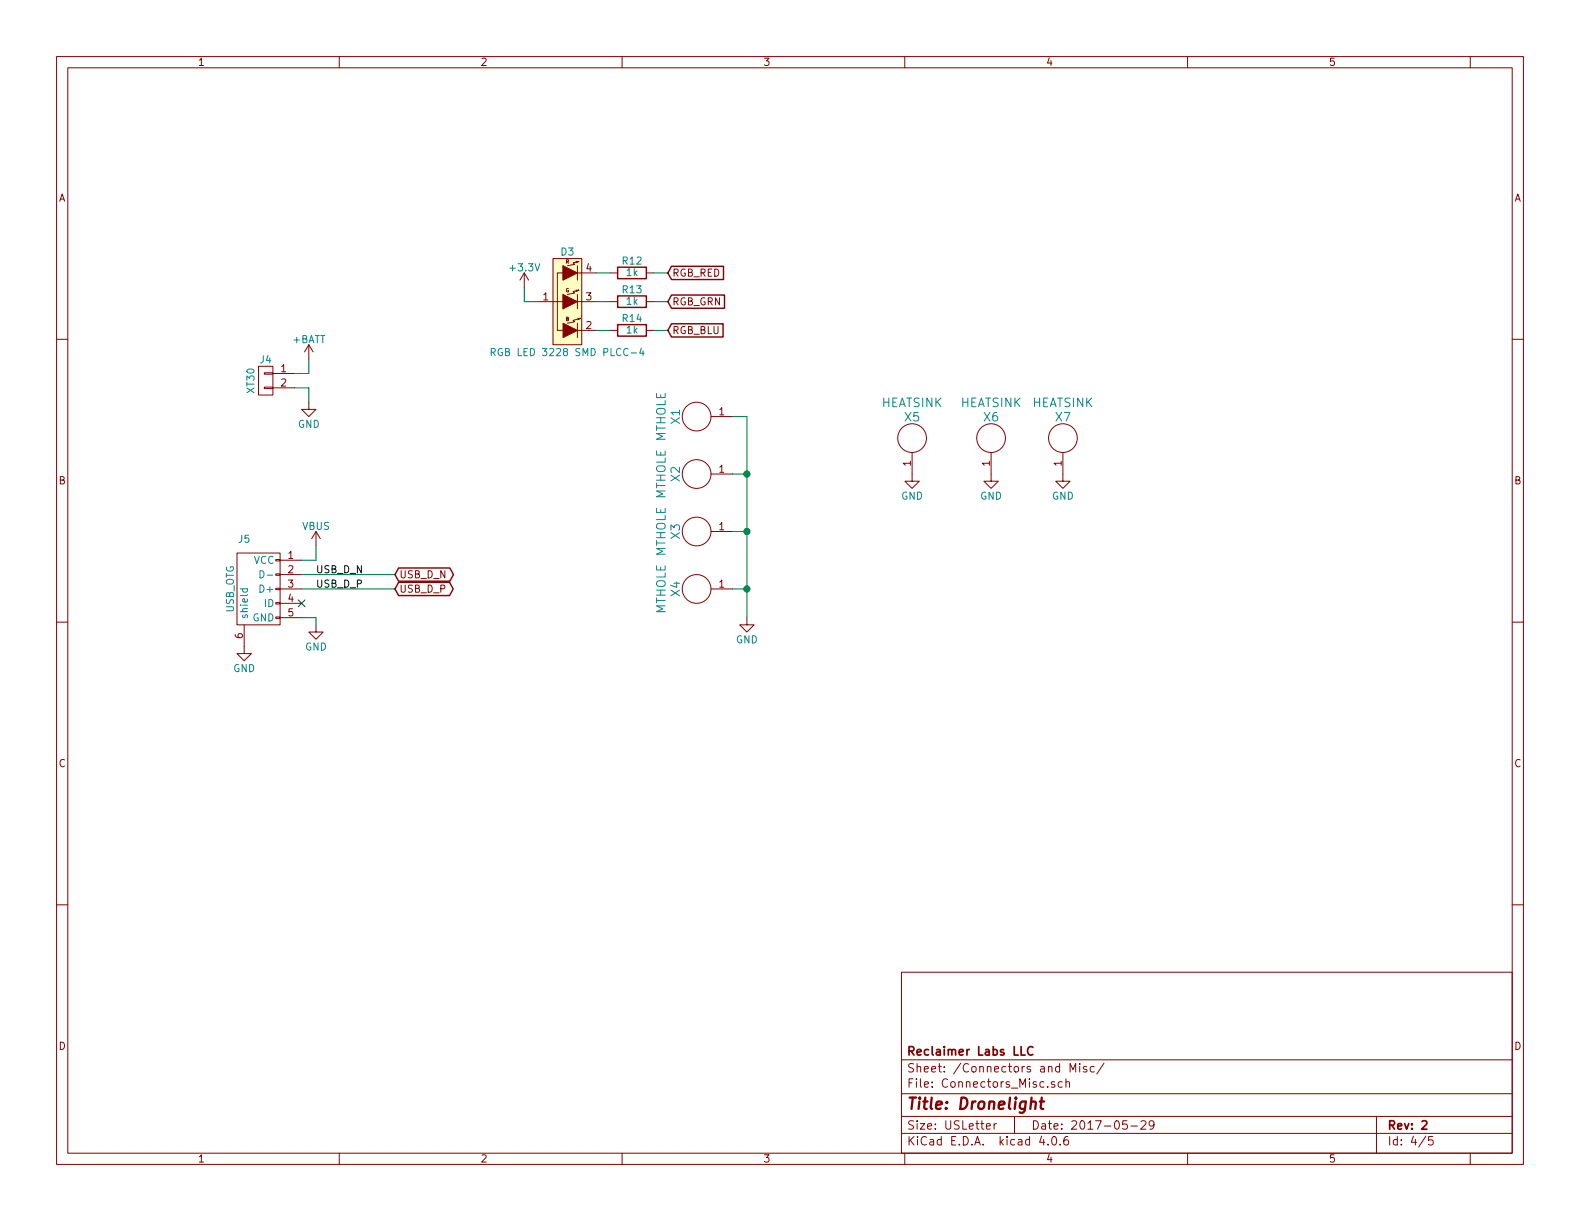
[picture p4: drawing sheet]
EESchema Schematic File Version 2
LIBS:dronelight-rescue
LIBS:Jason_Custom_Home
LIBS:power
LIBS:device
LIBS:transistors
LIBS:conn
LIBS:linear
LIBS:regul
LIBS:74xx
LIBS:cmos4000
LIBS:adc-dac
LIBS:memory
LIBS:xilinx
LIBS:microcontrollers
LIBS:dsp
LIBS:microchip
LIBS:analog_switches
LIBS:motorola
LIBS:texas
LIBS:intel
LIBS:audio
LIBS:interface
LIBS:digital-audio
LIBS:philips
LIBS:display
LIBS:cypress
LIBS:siliconi
LIBS:opto
LIBS:atmel
LIBS:contrib
LIBS:valves
LIBS:dronelight-cache
EELAYER 25 0
EELAYER END
$Descr USLetter 11000 8500
encoding utf-8
Sheet 4 5
Title "Dronelight"
Date "2017-05-29"
Rev "2"
Comp "Reclaimer Labs LLC"
Comment1 ""
Comment2 ""
Comment3 ""
Comment4 ""
$EndDescr
$Comp
L CONN_01X02 J4
U 1 1
P 1850 2650
F 0 "J4" H 1850 2800 50  0000 C CNN
F 1 "XT30" V 1950 2650 50  0000 C CNN
F 2 "Reclaimer_Labs:XT30" H 1850 2650 50  0001 C CNN
F 3 "" H 1850 2650 50  0000 C CNN
	1    1850 2650
	-1   0    0    -1  
$EndComp
$Comp
L GND #PWR053
U 1 1
P 2150 2800
F 0 "#PWR053" H 2150 2550 50  0001 C CNN
F 1 "GND" H 2150 2650 50  0000 C CNN
F 2 "" H 2150 2800 50  0000 C CNN
F 3 "" H 2150 2800 50  0000 C CNN
	1    2150 2800
	1    0    0    -1  
$EndComp
$Comp
L +BATT #PWR054
U 1 1
P 2150 2500
F 0 "#PWR054" H 2150 2350 50  0001 C CNN
F 1 "+BATT" H 2150 2640 50  0000 C CNN
F 2 "" H 2150 2500 50  0000 C CNN
F 3 "" H 2150 2500 50  0000 C CNN
	1    2150 2500
	1    0    0    -1  
$EndComp
Wire Wire Line
	2150 2800 2150 2700
Wire Wire Line
	2150 2500 2150 2600
Wire Wire Line
	2150 2600 2050 2600
Wire Wire Line
	2150 2700 2050 2700
$Comp
L USB_OTG-RESCUE-dronelight J5
U 1 1
P 1800 4100
F 0 "J5" V 1450 4200 50  0000 C CNN
F 1 "USB_OTG" H 1800 4300 50  0000 C CNN
F 2 "Reclaimer_Labs:USB_Micro-B_10118194-0001LF" V 1750 4000 50  0001 C CNN
F 3 "" V 1750 4000 50  0000 C CNN
F 4 "MacroFab" H 1800 4100 60  0001 C CNN "Manufacturer"
F 5 "MF-CON-MICROUSB-RIGHT" H 1800 4100 60  0001 C CNN "Manufacturer Part Number"
	1    1800 4100
	0    -1   1    0   
$EndComp
NoConn ~ 2100 4200
$Comp
L GND #PWR055
U 1 1
P 2200 4350
F 0 "#PWR055" H 2200 4100 50  0001 C CNN
F 1 "GND" H 2200 4200 50  0000 C CNN
F 2 "" H 2200 4350 50  0000 C CNN
F 3 "" H 2200 4350 50  0000 C CNN
	1    2200 4350
	1    0    0    -1  
$EndComp
$Comp
L GND #PWR056
U 1 1
P 1700 4500
F 0 "#PWR056" H 1700 4250 50  0001 C CNN
F 1 "GND" H 1700 4350 50  0000 C CNN
F 2 "" H 1700 4500 50  0000 C CNN
F 3 "" H 1700 4500 50  0000 C CNN
	1    1700 4500
	1    0    0    -1  
$EndComp
Text Label 2200 4000 0    50   ~ 0
USB_D_N
Text Label 2200 4100 0    50   ~ 0
USB_D_P
Wire Wire Line
	2200 4350 2200 4300
Wire Wire Line
	2200 4300 2100 4300
Wire Wire Line
	2100 3900 2200 3900
Wire Wire Line
	2100 4000 2750 4000
Wire Wire Line
	2100 4100 2750 4100
$Comp
L MTHOLE X1
U 1 1
P 4850 2900
F 0 "X1" H 4850 3050 60  0000 C CNN
F 1 "MTHOLE" H 4850 3150 60  0000 C CNN
F 2 "Reclaimer_Labs:MountingHole_3.5mm_Pad_Via" H 4850 2900 60  0001 C CNN
F 3 "" H 4850 2900 60  0000 C CNN
	1    4850 2900
	0    -1   -1   0   
$EndComp
Text GLabel 2750 4000 2    50   BiDi ~ 0
USB_D_N
Text GLabel 2750 4100 2    50   BiDi ~ 0
USB_D_P
$Comp
L VBUS #PWR057
U 1 1
P 2200 3800
F 0 "#PWR057" H 2200 3650 50  0001 C CNN
F 1 "VBUS" H 2200 3940 50  0000 C CNN
F 2 "" H 2200 3800 50  0000 C CNN
F 3 "" H 2200 3800 50  0000 C CNN
	1    2200 3800
	1    0    0    -1  
$EndComp
Wire Wire Line
	2200 3900 2200 3800
$Comp
L R R12
U 1 1
P 4400 1900
F 0 "R12" V 4480 1900 50  0000 C CNN
F 1 "1k" V 4400 1900 50  0000 C CNN
F 2 "Resistors_SMD:R_0603" V 4330 1900 50  0001 C CNN
F 3 "" H 4400 1900 50  0000 C CNN
F 4 "MacroFab" V 4400 1900 60  0001 C CNN "Manufacturer"
F 5 "MF-RES-0603-1K" V 4400 1900 60  0001 C CNN "Manufacturer Part Number"
	1    4400 1900
	0    -1   -1   0   
$EndComp
$Comp
L +3.3V #PWR058
U 1 1
P 3650 2000
F 0 "#PWR058" H 3650 1850 50  0001 C CNN
F 1 "+3.3V" H 3650 2140 50  0000 C CNN
F 2 "" H 3650 2000 50  0000 C CNN
F 3 "" H 3650 2000 50  0000 C CNN
	1    3650 2000
	1    0    0    -1  
$EndComp
$Comp
L RGB_LED_Cree_PLCC4 D3
U 1 1
P 3950 2100
F 0 "D3" H 3950 2450 50  0000 C CNN
F 1 "RGB LED 3228 SMD PLCC-4" H 3950 1750 50  0000 C CNN
F 2 "Reclaimer_Labs:PLCC4" H 3905 2050 50  0001 C CNN
F 3 "" H 3905 2050 50  0000 C CNN
F 4 "MacroFab" H 3950 2100 60  0001 C CNN "Manufacturer"
F 5 "MF-LED-3228-RGB" H 3950 2100 60  0001 C CNN "Manufacturer Part Number"
	1    3950 2100
	-1   0    0    -1  
$EndComp
Wire Wire Line
	4150 1900 4250 1900
Wire Wire Line
	4250 2100 4150 2100
Wire Wire Line
	4150 2300 4250 2300
Wire Wire Line
	3650 2000 3650 2100
Wire Wire Line
	3650 2100 3750 2100
Wire Wire Line
	4550 1900 4650 1900
Wire Wire Line
	4650 2100 4550 2100
Wire Wire Line
	4550 2300 4650 2300
$Comp
L R R13
U 1 1
P 4400 2100
F 0 "R13" V 4480 2100 50  0000 C CNN
F 1 "1k" V 4400 2100 50  0000 C CNN
F 2 "Resistors_SMD:R_0603" V 4330 2100 50  0001 C CNN
F 3 "" H 4400 2100 50  0000 C CNN
F 4 "MacroFab" V 4400 2100 60  0001 C CNN "Manufacturer"
F 5 "MF-RES-0603-1K" V 4400 2100 60  0001 C CNN "Manufacturer Part Number"
	1    4400 2100
	0    -1   -1   0   
$EndComp
$Comp
L R R14
U 1 1
P 4400 2300
F 0 "R14" V 4480 2300 50  0000 C CNN
F 1 "1k" V 4400 2300 50  0000 C CNN
F 2 "Resistors_SMD:R_0603" V 4330 2300 50  0001 C CNN
F 3 "" H 4400 2300 50  0000 C CNN
F 4 "MacroFab" V 4400 2300 60  0001 C CNN "Manufacturer"
F 5 "MF-RES-0603-1K" V 4400 2300 60  0001 C CNN "Manufacturer Part Number"
	1    4400 2300
	0    -1   -1   0   
$EndComp
Text GLabel 4650 1900 2    50   Input ~ 0
RGB_RED
Text GLabel 4650 2100 2    50   Input ~ 0
RGB_GRN
Text GLabel 4650 2300 2    50   Input ~ 0
RGB_BLU
$Comp
L MTHOLE X2
U 1 1
P 4850 3300
F 0 "X2" H 4850 3450 60  0000 C CNN
F 1 "MTHOLE" H 4850 3550 60  0000 C CNN
F 2 "Reclaimer_Labs:MountingHole_3.5mm_Pad_Via" H 4850 3300 60  0001 C CNN
F 3 "" H 4850 3300 60  0000 C CNN
	1    4850 3300
	0    -1   -1   0   
$EndComp
$Comp
L MTHOLE X3
U 1 1
P 4850 3700
F 0 "X3" H 4850 3850 60  0000 C CNN
F 1 "MTHOLE" H 4850 3950 60  0000 C CNN
F 2 "Reclaimer_Labs:MountingHole_3.5mm_Pad_Via" H 4850 3700 60  0001 C CNN
F 3 "" H 4850 3700 60  0000 C CNN
	1    4850 3700
	0    -1   -1   0   
$EndComp
$Comp
L MTHOLE X4
U 1 1
P 4850 4100
F 0 "X4" H 4850 4250 60  0000 C CNN
F 1 "MTHOLE" H 4850 4350 60  0000 C CNN
F 2 "Reclaimer_Labs:MountingHole_3.5mm_Pad_Via" H 4850 4100 60  0001 C CNN
F 3 "" H 4850 4100 60  0000 C CNN
	1    4850 4100
	0    -1   -1   0   
$EndComp
$Comp
L GND #PWR059
U 1 1
P 5200 4300
F 0 "#PWR059" H 5200 4050 50  0001 C CNN
F 1 "GND" H 5200 4150 50  0000 C CNN
F 2 "" H 5200 4300 50  0001 C CNN
F 3 "" H 5200 4300 50  0001 C CNN
	1    5200 4300
	1    0    0    -1  
$EndComp
Wire Wire Line
	5200 2900 5200 4300
Wire Wire Line
	5200 4100 5100 4100
Wire Wire Line
	5200 3700 5100 3700
Connection ~ 5200 4100
Wire Wire Line
	5200 3300 5100 3300
Connection ~ 5200 3700
Wire Wire Line
	5200 2900 5100 2900
Connection ~ 5200 3300
$Comp
L MTHOLE X5
U 1 1
P 6350 3050
F 0 "X5" H 6350 3200 60  0000 C CNN
F 1 "HEATSINK" H 6350 3300 60  0000 C CNN
F 2 "Reclaimer_Labs:573100D00010G" H 6350 3050 60  0001 C CNN
F 3 "" H 6350 3050 60  0000 C CNN
F 4 "Aavid Thermalloy" H 6350 3050 60  0001 C CNN "Manufacturer"
F 5 "573100D00010G" H 6350 3050 60  0001 C CNN "Manufacturer Part Number"
	1    6350 3050
	1    0    0    -1  
$EndComp
$Comp
L MTHOLE X6
U 1 1
P 6900 3050
F 0 "X6" H 6900 3200 60  0000 C CNN
F 1 "HEATSINK" H 6900 3300 60  0000 C CNN
F 2 "Reclaimer_Labs:573100D00010G" H 6900 3050 60  0001 C CNN
F 3 "" H 6900 3050 60  0000 C CNN
F 4 "Aavid Thermalloy" H 6900 3050 60  0001 C CNN "Manufacturer"
F 5 "573100D00010G" H 6900 3050 60  0001 C CNN "Manufacturer Part Number"
	1    6900 3050
	1    0    0    -1  
$EndComp
$Comp
L MTHOLE X7
U 1 1
P 7400 3050
F 0 "X7" H 7400 3200 60  0000 C CNN
F 1 "HEATSINK" H 7400 3300 60  0000 C CNN
F 2 "Reclaimer_Labs:573100D00010G" H 7400 3050 60  0001 C CNN
F 3 "" H 7400 3050 60  0000 C CNN
F 4 "Aavid Thermalloy" H 7400 3050 60  0001 C CNN "Manufacturer"
F 5 "573100D00010G" H 7400 3050 60  0001 C CNN "Manufacturer Part Number"
	1    7400 3050
	1    0    0    -1  
$EndComp
$Comp
L GND #PWR060
U 1 1
P 6350 3300
F 0 "#PWR060" H 6350 3050 50  0001 C CNN
F 1 "GND" H 6350 3150 50  0000 C CNN
F 2 "" H 6350 3300 50  0001 C CNN
F 3 "" H 6350 3300 50  0001 C CNN
	1    6350 3300
	1    0    0    -1  
$EndComp
$Comp
L GND #PWR061
U 1 1
P 6900 3300
F 0 "#PWR061" H 6900 3050 50  0001 C CNN
F 1 "GND" H 6900 3150 50  0000 C CNN
F 2 "" H 6900 3300 50  0001 C CNN
F 3 "" H 6900 3300 50  0001 C CNN
	1    6900 3300
	1    0    0    -1  
$EndComp
$Comp
L GND #PWR062
U 1 1
P 7400 3300
F 0 "#PWR062" H 7400 3050 50  0001 C CNN
F 1 "GND" H 7400 3150 50  0000 C CNN
F 2 "" H 7400 3300 50  0001 C CNN
F 3 "" H 7400 3300 50  0001 C CNN
	1    7400 3300
	1    0    0    -1  
$EndComp
$EndSCHEMATC
